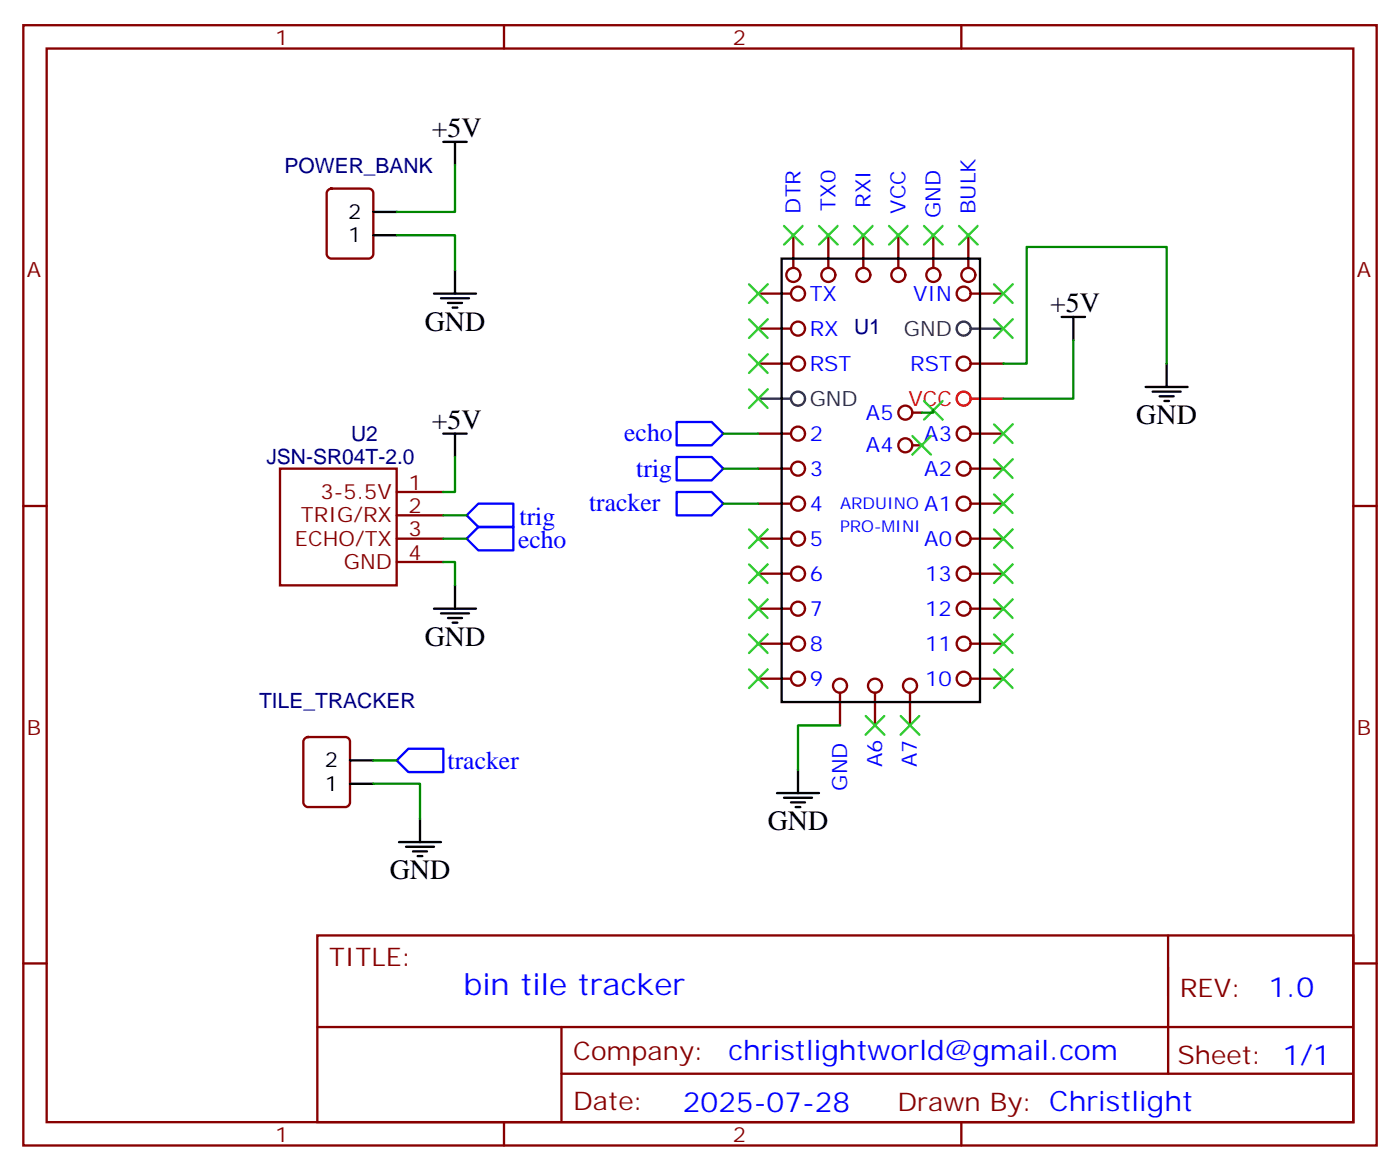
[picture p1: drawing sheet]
<svg xmlns="http://www.w3.org/2000/svg" width="212mm" height="177mm" viewBox="0 0 212 177" stroke-linecap="round" stroke-linejoin="round" font-family="sans-serif">
<g fill="none" stroke="#870000" stroke-width=".35">
<path d="M3.5 3.8h204.6v169.3h-204.6zM7.1 7.3h197.5v162.3h-197.5zM76.2 3.8v3.5M145.3 3.8v3.5M49.6 28.7l.5-.2h5.6a.71 .71 0 0 1 .7 .7v9.2a.76 .76 0 0 1-.7 .7h-5.6a.76 .76 0 0 1-.7-.7v-9.2zM119.9 35.6v4.9M125.2 35.6v4.9M130.5 35.6v4.9M135.8 35.6v4.9M141.1 35.6v4.9M146.4 35.6v4.9M114.7 44.4h4.9"/>
<path d="M114.7 49.7h4.9M114.7 55h4.9M146.8 44.4h4.9M146.8 55h4.9M3.5 76.5h3.6M42.3 70.8h17.7v17.7h-17.7zM60 74.4h7M60 77.9h7M114.7 65.5h4.9M114.7 70.8h4.9M114.7 76.1h4.9M137.9 67.3h1.4"/>
<path d="M137.9 62.4h1.4M146.8 65.5h4.9M146.8 70.8h4.9M146.8 76.1h4.9M204.6 76.5h3.5M60 81.4h7M60 84.9h7M114.7 81.4h4.9M114.7 86.7h4.9M114.7 92h4.9M114.7 97.3h4.9M146.8 81.4h4.9"/>
<path d="M146.8 86.7h4.9M146.8 92h4.9M146.8 97.3h4.9M46.1 111.6l.5-.2h5.6a.71 .71 0 0 1 .7 .7v9.2a.76 .76 0 0 1-.7 .7h-5.6a.76 .76 0 0 1-.7-.7v-9.2zM114.7 102.6h4.9M127 104.7v4.9M132.3 104.7v4.9M137.6 104.7v4.9M146.8 102.6h4.9M3.5 145.6h3.6M48 141.4h156.6v28.2h-156.6zM48 155.2h156.5"/>
<path d="M84.9 155.2v14.2M176.6 141.4v20.9M204.6 145.6h3.5M76.2 169.6v3.5M84.9 162.3h119.6M145.3 169.6v3.5"/>
<circle cx="119.9" cy="41.6" r="1.06"/>
<circle cx="120.6" cy="49.7" r="1.06"/>
<circle cx="120.6" cy="55" r="1.06"/>
<circle cx="120.6" cy="44.4" r="1.06"/>
<circle cx="125.2" cy="41.6" r="1.06"/>
<circle cx="130.5" cy="41.6" r="1.06"/>
<circle cx="135.8" cy="41.6" r="1.06"/>
<circle cx="141.1" cy="41.6" r="1.06"/>
<circle cx="145.7" cy="44.4" r="1.06"/>
<circle cx="145.7" cy="55" r="1.06"/>
<circle cx="146.4" cy="41.6" r="1.06"/>
<circle cx="120.6" cy="65.5" r="1.06"/>
<circle cx="120.6" cy="70.8" r="1.06"/>
<circle cx="120.6" cy="76.1" r="1.06"/>
<circle cx="136.9" cy="62.4" r="1.06"/>
<circle cx="136.9" cy="67.3" r="1.06"/>
<circle cx="145.7" cy="70.8" r="1.06"/>
<circle cx="145.7" cy="65.5" r="1.06"/>
<circle cx="145.7" cy="76.1" r="1.06"/>
<circle cx="120.6" cy="81.4" r="1.06"/>
<circle cx="120.6" cy="97.3" r="1.06"/>
<circle cx="120.6" cy="86.7" r="1.06"/>
<circle cx="120.6" cy="92" r="1.06"/>
<circle cx="145.7" cy="81.4" r="1.06"/>
<circle cx="145.7" cy="86.7" r="1.06"/>
<circle cx="145.7" cy="97.3" r="1.06"/>
<circle cx="145.7" cy="92" r="1.06"/>
<circle cx="120.6" cy="102.6" r="1.06"/>
<circle cx="127" cy="103.6" r="1.06"/>
<circle cx="132.3" cy="103.6" r="1.06"/>
<circle cx="137.6" cy="103.6" r="1.06"/>
<circle cx="145.7" cy="102.6" r="1.06"/>
</g>
<g fill="none" stroke="#333" stroke-width=".35">
<path d="M146.8 49.7h4.9M114.7 60.3h4.9"/>
<circle cx="145.7" cy="49.7" r="1.06"/>
<circle cx="120.6" cy="60.3" r="1.06"/>
</g>
<g fill="none" stroke="#f00" stroke-width=".35">
<path d="M146.8 60.3h4.9"/>
<circle cx="145.7" cy="60.3" r="1.06"/>
</g>
<g fill="none" stroke="#000" stroke-width=".35">
<path d="M56.4 35.6h3.6M56.4 32h3.6M67 21.4h3.6M68.8 21.4v3.6M118.2 39.1h30v67h-30zM65.6 44.4h6.4M66.7 45.1h4.2M67.7 45.8h2.1M68.4 46.5h.7M68.8 40.9v3.5M160.5 47.9h3.5M162.3 47.9v3.5"/>
<path d="M173.2 58.5h6.4M174.3 59.2h4.2M175.3 59.9h2.1M176.4 55v3.5M67 65.5h3.6M68.8 65.5v3.6M176 60.6h.7M65.6 92h6.4M66.7 92.7h4.2M67.7 93.4h2.1M68.4 94.1h.7M68.8 88.5v3.5"/>
<path d="M52.9 118.5h3.5M52.9 114.9h3.5M117.5 119.9h6.3M120.6 116.3v3.6M60.3 127.3h6.4M61.4 128h4.2M62.4 128.7h2.2M63.1 129.4h.8M63.5 123.8v3.5M118.5 120.6h4.3M119.6 121.3h2.1M120.3 122h.7"/>
</g>
<g fill="none" stroke="#008700" stroke-width=".35">
<path d="M60 35.6h8.8v5.3M68.8 25v7h-8.8M151.7 55h3.5v-17.7h21.2v17.7M162.3 51.4v8.9h-10.6M67 77.9h3.6M68.8 69.1v5.3h-1.8M109.4 65.5h5.3M109.4 70.8h5.3M109.4 76.1h5.3M141.1 62v.4h-1.8M67 84.9h1.8v3.6M67 81.4h3.6"/>
<path d="M56.4 118.5h7.1v5.3M56.4 114.9h3.6M127 109.6h-6.4v6.7"/>
</g>
<path d="M70.6 77.9l1.7-1.8h5.3v3.6h-5.3zM102.3 63.8h5.3l1.8 1.7-1.8 1.8h-5.3zM102.3 69.1h5.3l1.8 1.7-1.8 1.8h-5.3zM102.3 74.4h5.3l1.8 1.7-1.8 1.8h-5.3zM70.6 81.4l1.7-1.7h5.3v3.5h-5.3zM60 114.9l1.7-1.7h5.3v3.5h-5.3z" fill="none" stroke="#00f" stroke-width=".35"/>
<g fill="none" stroke="#3c3" stroke-width=".35">
<path d="M118.5 34.1l2.9 2.9M121.4 34.1l-2.9 2.9M123.8 34.1l2.8 2.9M126.6 34.1l-2.8 2.9M129.1 34.1l2.8 2.9M131.9 34.1l-2.8 2.9M134.4 34.1l2.8 2.9M137.2 34.1l-2.8 2.9M139.7 34.1l2.8 2.9M142.5 34.1l-2.8 2.9M145 34.1l2.8 2.9M147.8 34.1l-2.8 2.9"/>
<path d="M113.2 43l2.9 2.8M113.2 48.3l2.9 2.8M113.2 53.6l2.9 2.8M113.2 58.8l2.9 2.9M116.1 43l-2.9 2.8M116.1 48.3l-2.9 2.8M116.1 53.6l-2.9 2.8M116.1 58.8l-2.9 2.9M150.3 48.3l2.8 2.8M150.3 43l2.8 2.8M153.1 43l-2.8 2.8M153.1 48.3l-2.8 2.8"/>
<path d="M137.9 65.9l2.9 2.8M139.7 60.6l2.8 2.8M140.8 65.9l-2.9 2.8M142.5 60.6l-2.8 2.8M150.3 74.7l2.8 2.8M150.3 69.4l2.8 2.8M150.3 64.1l2.8 2.9M153.1 64.1l-2.8 2.9M153.1 74.7l-2.8 2.8M153.1 69.4l-2.8 2.8M113.2 80l2.9 2.8M113.2 85.3l2.9 2.8"/>
<path d="M113.2 90.6l2.9 2.8M113.2 95.9l2.9 2.8M116.1 80l-2.9 2.8M116.1 85.3l-2.9 2.8M116.1 90.6l-2.9 2.8M116.1 95.9l-2.9 2.8M150.3 95.9l2.8 2.8M150.3 90.6l2.8 2.8M150.3 85.3l2.8 2.8M150.3 80l2.8 2.8M153.1 95.9l-2.8 2.8M153.1 90.6l-2.8 2.8"/>
<path d="M153.1 85.3l-2.8 2.8M153.1 80l-2.8 2.8M113.2 101.2l2.9 2.8M116.1 101.2l-2.9 2.8M130.9 108.2l2.8 2.9M133.7 108.2l-2.8 2.9M136.2 108.2l2.8 2.9M139 108.2l-2.8 2.9M150.3 101.2l2.8 2.8M153.1 101.2l-2.8 2.8"/>
</g>
<text font-size="4.6" fill="#00f" x="70.1" y="150.4">bin tile tracker</text>
<g font-size="4.2">
<text x="65.3" y="20.7">+5V</text>
<text x="158.7" y="47.2">+5V</text>
<text x="64.2" y="50">GND</text>
<text x="65.3" y="64.8">+5V</text>
<text x="171.8" y="64.1">GND</text>
<text x="64.2" y="97.6">GND</text>
<text x="116.1" y="125.5">GND</text>
<text x="58.9" y="132.9">GND</text>
</g>
<g font-size="4.2" fill="#00f">
<text x="191.8" y="150.7">1.0</text>
<text x="110.2" y="160.2">christlightworld@gmail.com</text>
<text x="103.2" y="168">2025-07-28</text>
</g>
<g font-size="3.9" fill="#00f">
<text x="94.4" y="66.6">echo</text>
<text x="89.1" y="77.3">tracker</text>
<text x="96.2" y="72.1">trig</text>
<text x="78.3" y="82.8">echo</text>
<text x="78.6" y="79.3">trig</text>
<text x="67.7" y="116.2">tracker</text>
</g>
<g font-size="3.9" fill="#800">
<text x="49.7" y="146">TITLE:</text>
<text x="178.4" y="150.7">REV:</text>
<text x="86.6" y="160.2">Company:</text>
<text x="178" y="160.8">Sheet: 1/1</text>
<text x="86.6" y="167.9">Date:</text>
<text x="135.7" y="167.9">Drawn By: Christlight</text>
</g>
<g font-size="3.2" fill="#800">
<text x="41.6" y="6.8">1</text>
<text x="110.8" y="6.8">2</text>
<text x="4.1" y="41.9">A</text>
<text x="205.1" y="41.9">A</text>
<text x="48.5" y="75.4">3-5.5V</text>
<text x="61.7" y="74">1</text>
<text x="61.7" y="77.5">2</text>
<text x="44.6" y="82.5">ECHO/TX</text>
<text x="45.5" y="79">TRIG/RX</text>
<text x="61.7" y="81.1">3</text>
<text x="52" y="86">GND</text>
<text x="61.7" y="84.6">4</text>
<text x="4.1" y="111.1">B</text>
<text x="205.1" y="111.1">B</text>
<text x="41.6" y="172.6">1</text>
<text x="110.8" y="172.6">2</text>
</g>
<g font-size="3.2" fill="#000080">
<text x="43" y="26.1">POWER_BANK</text>
<text x="129.1" y="50.5">U1</text>
<text x="40.3" y="70.2">JSN-SR04T-2.0</text>
<text x="53.1" y="66.6">U2</text>
<text x="39.2" y="107">TILE_TRACKER</text>
</g>
<g font-size="3.2">
<text x="52.7" y="33.1">2</text>
<text x="52.7" y="36.6">1</text>
<text x="49.1" y="119.5">1</text>
<text x="49.1" y="116">2</text>
</g>
<g font-size="3.2" fill="#00f">
<text x="121" y="32.3" transform="rotate(-90 121 32.3)">DTR</text>
<text x="126.3" y="31.8" transform="rotate(-90 126.3 31.8)">TX0</text>
<text x="131.6" y="31.4" transform="rotate(-90 131.6 31.4)">RXI</text>
<text x="136.9" y="32.3" transform="rotate(-90 136.9 32.3)">VCC</text>
<text x="142.2" y="33" transform="rotate(-90 142.2 33)">GND</text>
<text x="147.5" y="32.4" transform="rotate(-90 147.5 32.4)">BULK</text>
<text x="122.4" y="45.4">TX</text>
<text x="138.1" y="45.4">VIN</text>
<text x="122.4" y="50.7">RX</text>
<text x="122.4" y="56">RST</text>
<text x="137.6" y="56">RST</text>
<text x="130.9" y="63.4">A5</text>
<text x="122.4" y="66.6">2</text>
<text x="122.4" y="71.9">3</text>
<text x="130.9" y="68.4">A4</text>
<text x="139.7" y="66.6">A3</text>
<text x="139.7" y="71.9">A2</text>
<text x="122.4" y="77.2">4</text>
<text x="139.7" y="77.2">A1</text>
<text x="122.4" y="82.5">5</text>
<text x="139.7" y="82.5">A0</text>
<text x="122.4" y="87.8">6</text>
<text x="139.9" y="87.8">13</text>
<text x="122.4" y="93.1">7</text>
<text x="139.9" y="93.1">12</text>
<text x="122.4" y="98.4">8</text>
<text x="139.9" y="98.4">11</text>
<text x="122.4" y="103.6">9</text>
<text x="139.9" y="103.6">10</text>
<text x="128.1" y="119.5" transform="rotate(-90 128.1 119.5)">GND</text>
<text x="133.3" y="116" transform="rotate(-90 133.3 116)">A6</text>
<text x="138.6" y="116" transform="rotate(-90 138.6 116)">A7</text>
</g>
<g font-size="3.2" fill="#333">
<text x="136.7" y="50.7">GND</text>
<text x="122.4" y="61.3">GND</text>
</g>
<text font-size="3.2" fill="#f00" x="137.3" y="61.3">VCC</text>
<g font-size="2.5" fill="#00f">
<text x="127" y="76.9">ARDUINO</text>
<text x="127" y="80.5">PRO-MINI</text>
</g>
</svg>
